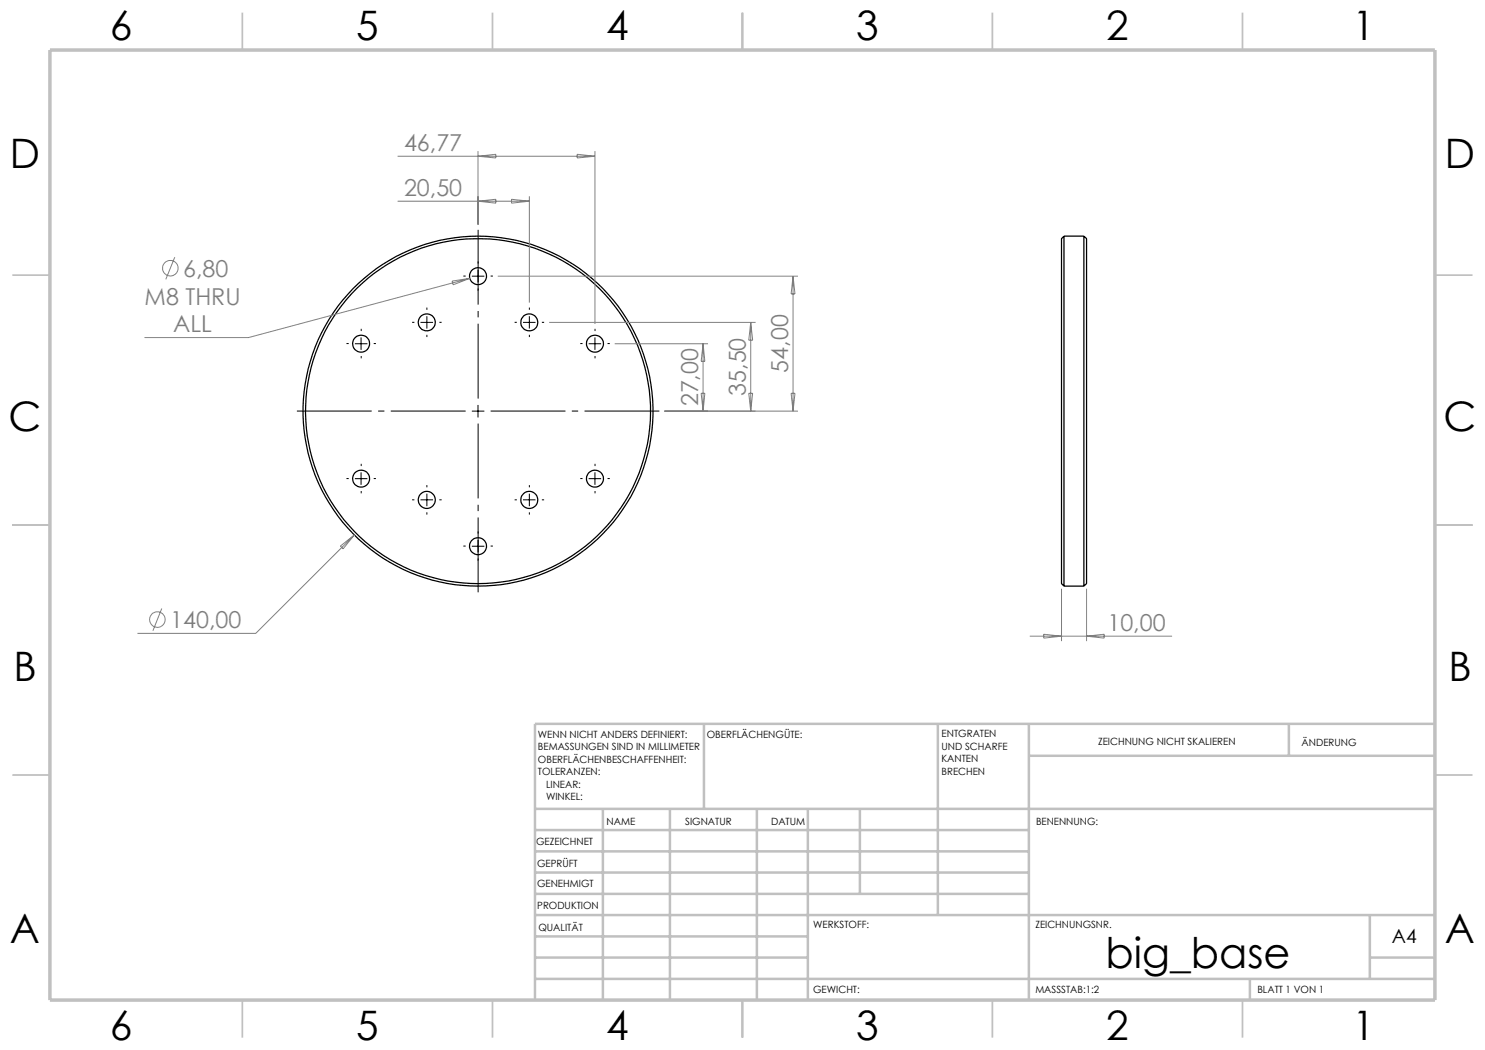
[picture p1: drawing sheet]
<svg xmlns="http://www.w3.org/2000/svg" width="297mm" height="210mm" viewBox="0 0 297 210" stroke-linecap="round" stroke-linejoin="round" font-family="sans-serif">
<g fill="none" stroke="#000" stroke-width=".25">
<path d="M212.8 47.2v70M212.8 47.2l-.5 .5v69l.5 .5M212.8 47.2h4M216.8 47.2v70M216.8 47.2l.5 .5v69l-.5 .5M212.8 117.2h4"/>
<circle cx="95.6" cy="55.2" r="1.7"/>
<circle cx="72.2" cy="68.7" r="1.71"/>
<circle cx="85.4" cy="64.5" r="1.7"/>
<circle cx="105.9" cy="64.5" r="1.69"/>
<circle cx="119" cy="68.7" r="1.7"/>
<circle cx="72.2" cy="95.7" r="1.71"/>
<circle cx="85.4" cy="100" r="1.71"/>
<circle cx="95.6" cy="82.2" r="34.5"/>
<circle cx="95.6" cy="82.2" r="35"/>
<circle cx="105.9" cy="100" r="1.7"/>
<circle cx="119" cy="95.7" r="1.7"/>
<circle cx="95.6" cy="109.2" r="1.7"/>
</g>
<g fill="none" stroke="#808080" stroke-width=".2">
<path d="M79.5 31.2h39.5M95.6 30.2v14.8M95.6 31.2l3.6-.3v.7zM102.3 39.9l3.6 .3-3.6 .4zM105.9 39.3v21.2M115.4 30.9l3.6 .3-3.6 .4zM119 30.2v34.6M35 51.4l-1.8 4.5M79.5 40.2h26.4M90.4 56.2l3.6-.5-3.4 1.3zM94 55.7l-44.3 11.8h-20.8M95.6 40.2l3.6-.3v.7z"/>
<path d="M99.6 55.2h60M158.6 55.2v27M158.6 55.2l.4 3.6h-.8zM109.8 64.5h41.3M122.9 68.7h18.7M140.2 78.7h.8l-.4 3.5zM140.6 68.7v13.5M140.6 68.7l.4 3.6h-.8zM149.8 78.7h.7l-.4 3.5zM150.1 64.5v17.7M150.1 64.5l.4 3.5h-.7zM158.2 78.7h.8l-.4 3.5z"/>
<path d="M132.9 82.2h26.7M68.1 109.2l2.8-2.2-2.3 2.8zM70.9 107l-19.7 19.7h-23.7M212.3 117.7v10.5M217.3 117.7v10.5M32.3 121.7l-1.7 4.4M206 127.2h28.4M208.7 126.9l3.6 .3-3.6 .4zM217.3 127.2l3.5-.3v.7z"/>
<circle cx="34.1" cy="53.6" r="1.55"/>
<circle cx="31.5" cy="123.9" r="1.55"/>
</g>
<path d="M95.6 79.7v-33.7M93.1 82.2h-33.7M95.6 84.7v33.8M98.1 82.2h33.8" fill="none" stroke="#000" stroke-width=".2" stroke-dasharray="15.2 1.3 1.3 1.3" stroke-dashoffset=".3" stroke-linecap="butt"/>
<g fill="none" stroke="#000" stroke-width=".2" stroke-dasharray="15.2 1.3 1.3 1.3" stroke-linecap="butt">
<path d="M93.1 55.2h-.4M95.6 52.7v-.4M95.6 57.7v.5M98.1 55.2h.5M69.7 68.7h-.4M72.2 66.2v-.4M72.2 71.2v.5M74.7 68.7h.5M82.9 64.5h-.5M85.4 62v-.5M85.4 67v.4M87.9 64.5h.4"/>
<path d="M103.4 64.5h-.5M105.9 62v-.5M105.9 67v.4M108.4 64.5h.4M116.5 68.7h-.4M119 66.2v-.4M119 71.2v.5M121.5 68.7h.5M69.7 95.7h-.4M72.2 93.2v-.4M72.2 98.2v.5M74.7 95.7h.5"/>
<path d="M82.9 100h-.5M85.4 97.5v-.5M87.9 100h.4M103.4 100h-.5M105.9 97.5v-.5M108.4 100h.4M116.5 95.7h-.4M119 93.2v-.4M119 98.2v.5M121.5 95.7h.5M85.4 102.5v.4M93.1 109.2h-.4"/>
<path d="M95.6 106.7v-.4M95.6 111.7v.5M98.1 109.2h.5M105.9 102.5v.4"/>
</g>
<g fill="none" stroke="#000" stroke-width=".2">
<path d="M94.4 55.2h2.5M95.6 54v2.5M71 68.7h2.5M72.2 67.5v2.5M84.1 64.5h2.5M85.4 63.2v2.5M104.6 64.5h2.5M105.9 63.2v2.5M117.7 68.7h2.5M119 67.5v2.5M71 95.7h2.5M72.2 94.5v2.5"/>
<path d="M84.1 100h2.5M85.4 98.7v2.5M94.4 82.2h2.5M95.6 81v2.5M104.6 100h2.5M105.9 98.7v2.5M117.7 95.7h2.5M119 94.5v2.5M94.4 109.2h2.5M95.6 108v2.5"/>
</g>
<g fill="none" stroke="#c0c0c0" stroke-width=".35">
<path d="M48.5 2.5v7.5M98.5 2.5v7.5M148.5 2.5v7.5M198.5 2.5v7.5M248.5 2.5v7.5M2.5 55h7.5M287 55h7.5M2.5 105h7.5M287 105h7.5M2.5 155h7.5M287 155h7.5M48.5 200v7.5"/>
<path d="M98.5 200v7.5M148.5 200v7.5M198.5 200v7.5M248.5 200v7.5"/>
</g>
<g fill="none" stroke="#c0c0c0" stroke-width=".5">
<path d="M140.8 144.8v17M187.6 144.8v38.2M205.8 144.8v55.2M205.8 151.2h81.2M257.8 144.8v6.4M287 144.8h-180v55.2M107 161.8h180M107 178.8h98.8M107 174.5h98.8M107 170.3h98.8M107 166h98.8M120.6 161.8v38.2"/>
<path d="M134 161.8v38.2M151.4 161.8v38.2M161.6 161.8v38.2M172 161.8v17M107 195.8h180M107 191.5h54.6M107 187.3h54.6M107 183h180M250 195.8v4.2M274 191.5h13M274 183v12.8"/>
</g>
<path d="M10 10h277v190h-277z" fill="none" stroke="#c0c0c0" stroke-width=".7" stroke-linecap="butt"/>
<text font-size="8.5" x="221.1" y="193.6">big_base</text>
<g font-size="8.1">
<text x="22" y="8">6</text>
<text x="71.2" y="8">5</text>
<text x="121.2" y="8">4</text>
<text x="171.3" y="8">3</text>
<text x="221.3" y="8">2</text>
<text x="270.5" y="8">1</text>
<text x="2" y="33.6">D</text>
<text x="289" y="33.6">D</text>
<text x="1.7" y="86.1">C</text>
<text x="288.7" y="86.1">C</text>
<text x="2.7" y="136.1">B</text>
<text x="289.7" y="136.1">B</text>
<text x="2" y="188.6">A</text>
<text x="289" y="188.6">A</text>
<text x="22" y="208">6</text>
<text x="71.2" y="208">5</text>
<text x="121.2" y="208">4</text>
<text x="171.3" y="208">3</text>
<text x="221.3" y="208">2</text>
<text x="270.5" y="208">1</text>
</g>
<g font-size="4.7" fill="#808080">
<text x="80.8" y="30.2">46,77</text>
<text x="80.8" y="39.2">20,50</text>
<text x="36.6" y="55.3">6,80</text>
<text x="28.9" y="60.9">M8 THRU</text>
<text x="34.7" y="66.5">ALL</text>
<text x="157.6" y="74.5" transform="rotate(-90 157.6 74.5)">54,00</text>
<text x="139.6" y="81.3" transform="rotate(-90 139.6 81.3)">27,00</text>
<text x="149.1" y="79.2" transform="rotate(-90 149.1 79.2)">35,50</text>
<text x="34.1" y="125.6">140,00</text>
<text x="221.5" y="126.2">10,00</text>
</g>
<text font-size="3.9" x="278.4" y="188.6">A4</text>
<g font-size="2">
<text x="107.6" y="147.6">WENN NICHT ANDERS DEFINIERT:</text>
<text x="141.4" y="147.6">OBERFLÄCHENGÜTE:</text>
<text x="188.3" y="147.5">ENTGRATEN</text>
<text x="188.3" y="150">UND SCHARFE</text>
<text x="219.6" y="149">ZEICHNUNG NICHT SKALIEREN</text>
<text x="260.3" y="149.2">ÄNDERUNG</text>
<text x="107.6" y="150.1">BEMASSUNGEN SIND IN MILLIMETER</text>
<text x="107.6" y="152.6">OBERFLÄCHENBESCHAFFENHEIT:</text>
<text x="107.6" y="155.1">TOLERANZEN:</text>
<text x="188.3" y="152.5">KANTEN</text>
<text x="188.3" y="155">BRECHEN</text>
<text x="109.2" y="157.6">LINEAR:</text>
<text x="109.2" y="160.1">WINKEL:</text>
<text x="121.3" y="165">NAME</text>
<text x="137" y="164.9">SIGNATUR</text>
<text x="154.2" y="164.9">DATUM</text>
<text x="207.2" y="164.9">BENENNUNG:</text>
<text x="107.2" y="169.1">GEZEICHNET</text>
<text x="107.4" y="173.3">GEPRÜFT</text>
<text x="107.4" y="177.4">GENEHMIGT</text>
<text x="107.5" y="181.8">PRODUKTION</text>
<text x="162.6" y="185.5">WERKSTOFF:</text>
<text x="207.1" y="185.5">ZEICHNUNGSNR.</text>
<text x="107.7" y="186.1">QUALITÄT</text>
<text x="162.6" y="198.5">GEWICHT:</text>
<text x="207.1" y="198.6">MASSSTAB:1:2</text>
<text x="251.5" y="198.6">BLATT 1 VON 1</text>
</g>
</svg>
